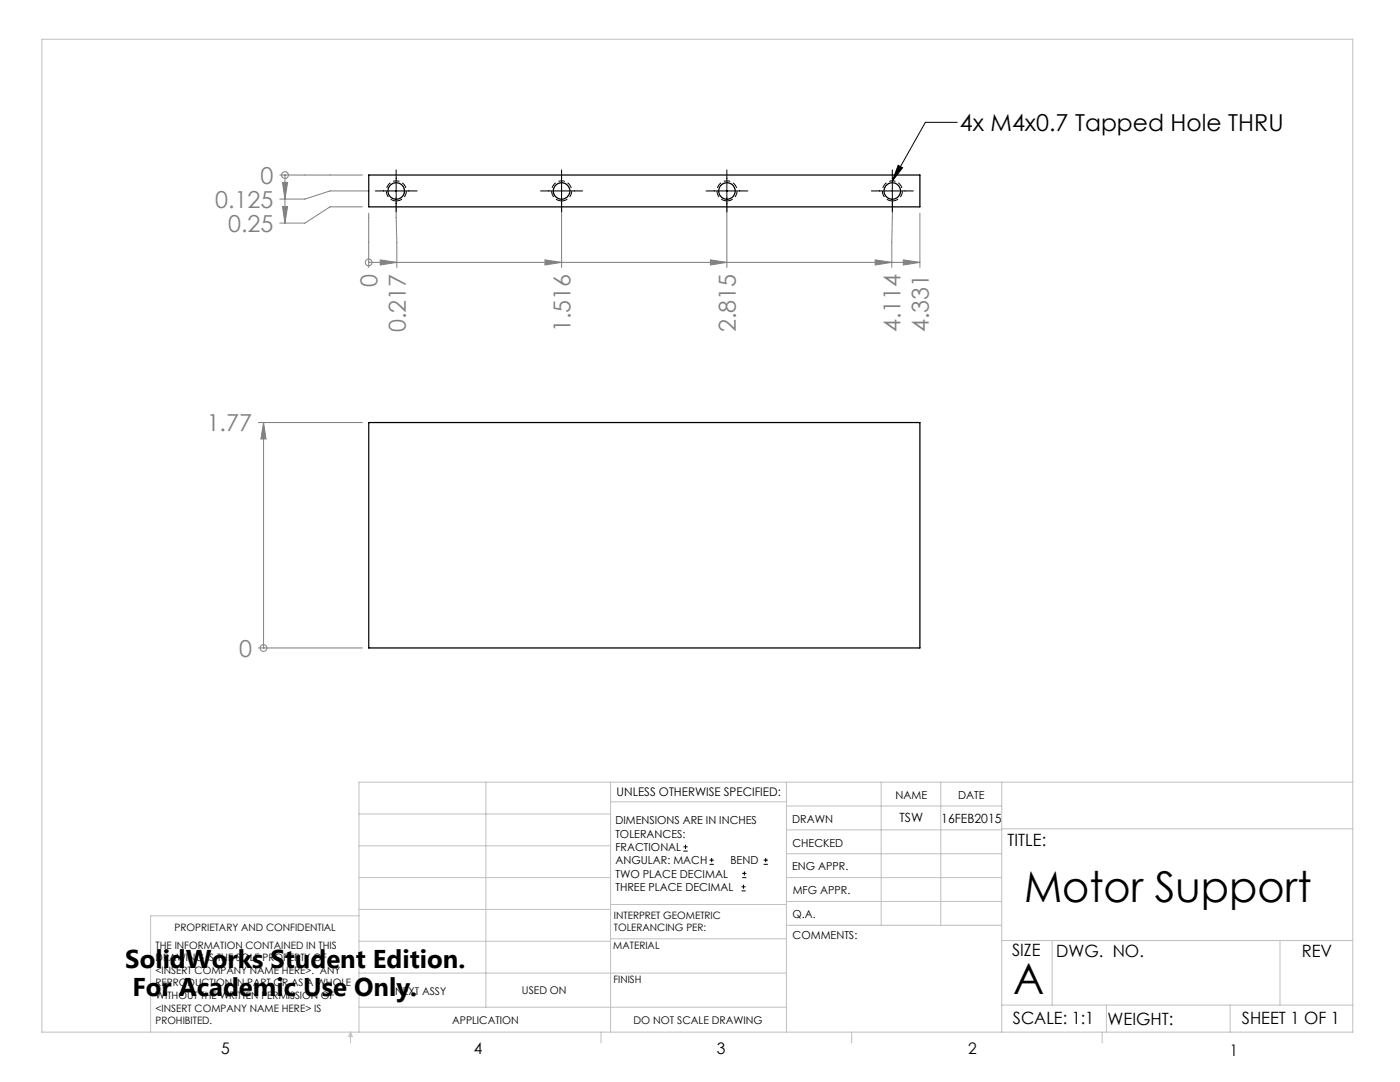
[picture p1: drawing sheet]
<svg xmlns="http://www.w3.org/2000/svg" width="279mm" height="216mm" viewBox="0 0 279 216" stroke-linecap="round" stroke-linejoin="round" font-family="sans-serif">
<g fill="none" stroke="#000" stroke-width=".2">
<path d="M74.9 38.1h8.4M79.1 33.9v8.4M107.9 38.1h8.4M112.1 33.9v8.4M140.9 38.1h8.4M145.1 33.9v8.4M173.9 38.1h8.4M178.1 33.9v8.4M179.2 33l.9 .5-2 2.6zM191 24.4h-6.3l-6.6 11.7M136.4 169.8h.8M136.4 169h.8"/>
<path d="M136.8 168.6v.8M141.6 172.5h.9M141.6 171.6h.9M142 171.2v.8M148 177.8h.8M148 177h.8M148.1 175.1h.8M148.1 174.3h.8M148.4 176.5v.8M148.6 173.9v.8M152.4 172.5h.8M152.4 171.6h.8"/>
<path d="M152.8 171.2v.8"/>
</g>
<g fill="none" stroke="#808080" stroke-width=".2">
<path d="M55.8 34.9h16.5M56.4 36.4h1l-.5 3.3zM56.9 34.9h.1M56.9 34.9v9.6M73.6 38.1h-7.7l-5 1.6h-5.1M79.1 39.4l.1 14M112.1 39.4v14M145.1 39.4v14M178.1 39.4l-.1 14M56.4 41.2h1l-.5 3.3zM72.3 41.3h-6.4l-5 3.2h-5.1M73.6 52.4h.1"/>
<path d="M73.6 42.5v10.9M73.6 52.4h110M75.9 51.9l3.3 .5-3.3 .5zM108.8 51.9l3.3 .5-3.3 .5zM141.8 51.9l3.3 .5-3.3 .5zM174.7 51.9l3.3 .5-3.3 .5zM180.3 51.9l3.3 .5-3.3 .5zM183.6 42.5v10.9M51.6 84.3h20.7M52.6 84.3v45M52.6 84.3l.5 3.3h-1zM51.6 129.3h20.7"/>
<path d="M52.6 129.3h.1"/>
<circle cx="56.9" cy="34.9" r=".68"/>
<circle cx="73.6" cy="52.4" r=".68"/>
<circle cx="52.6" cy="129.3" r=".68"/>
</g>
<path d="M79.1 40.1a2 2 0 0 1-1.8-3 2 2 0 0 1 3.5-.1 2 2 0 0 1-1.5 3.1h-.2M112.1 40.1a2 2 0 0 1-1.8-3 2 2 0 0 1 3.5-.1 2 2 0 0 1-1.5 3.1h-.2M145.1 40.1a2 2 0 0 1-1.8-3 2 2 0 0 1 3.5-.1 2 2 0 0 1-1.5 3.1h-.2M178.1 40.1a2 2 0 0 1-1.8-3 2 2 0 0 1 3.5-.1 2 2 0 0 1-1.5 3.1h-.2" fill="none" stroke="#000" stroke-width=".2" stroke-dasharray="1.3 .6" stroke-dashoffset=".1" stroke-linecap="butt"/>
<g fill="none" stroke="#c0c0c0" stroke-width=".2">
<path d="M8.4 7.8h261.6v198.2h-261.6zM97 156.1v44.9M121.8 156.1v49.9M121.8 160h35.2M157 156.1v49.9M175.9 156.1v28.5M187.7 156.1v28.5M199.9 156.1v49.9M270 156.1h-198.4v49.9M71.6 175.1h50.2M71.6 168.8h50.2M71.6 162.4h50.2"/>
<path d="M157 170.4h42.9M157 165.6h42.9M157 160.8h42.9M157 175.1h42.9M157 179.9h42.9M199.9 165.4h70.1M71.6 194.2h85.4M71.6 187.8h50.2M71.6 181.5h50.2M71.6 182.7h-41.5v23.3M121.8 187.3h35.2M121.8 180.5h35.2"/>
<path d="M157 184.6h42.9M199.9 187.7h70.1M210 187.7v12.9M255.4 187.7v12.9M70 206v2.1M70 206l.3 .8h-.7zM71.6 201h85.4M119.9 206v2.1M170 206v2.1M199.9 200.6h70.1M220 206v2.1M220.8 200.6v5.4"/>
<path d="M245.5 200.6v5.4"/>
</g>
<g fill="#808080">
<path d="M52.6 84.3l.5 3.3h-1z"/>
<path d="M56.4 36.4h1l-.5 3.3zM56.4 41.2h1l-.5 3.3z"/>
<path d="M75.9 51.9l3.3 .5-3.3 .5zM108.8 51.9l3.3 .5-3.3 .5zM141.8 51.9l3.3 .5-3.3 .5zM174.7 51.9l3.3 .5-3.3 .5zM180.3 51.9l3.3 .5-3.3 .5z"/>
</g>
<path d="M179.2 33l.9 .5-2 2.6z" fill="#000"/>
<g fill="none" stroke="#000" stroke-width=".25">
<path d="M73.6 34.9h110v6.4h-110zM73.6 84.3h110v45h-110z"/>
<circle cx="79.1" cy="38.1" r="1.65"/>
<circle cx="112.1" cy="38.1" r="1.65"/>
<circle cx="145.1" cy="38.1" r="1.64"/>
<circle cx="178.1" cy="38.1" r="1.65"/>
</g>
<g font-size="8.5">
<text x="204.4" y="179.9">Motor Support</text>
<text x="202.2" y="198.3">A</text>
</g>
<g font-size="5.1">
<text x="25" y="193.2">SolidWorks Student Edition.</text>
<text x="26.4" y="198.8">For Academic Use Only.</text>
</g>
<text font-size="4.7" x="191.6" y="26.1">4x M4x0.7 Tapped Hole THRU</text>
<g font-size="4.7" fill="#808080">
<text x="42.9" y="41.5">0.125</text>
<text x="52" y="36.7">0</text>
<text x="45.5" y="46.3">0.25</text>
<text x="75.4" y="57.2" transform="rotate(-90 75.4 57.2)">0</text>
<text x="81" y="66.3" transform="rotate(-90 81 66.3)">0.217</text>
<text x="113.9" y="66.3" transform="rotate(-90 113.9 66.3)">1.516</text>
<text x="146.9" y="66.3" transform="rotate(-90 146.9 66.3)">2.815</text>
<text x="179.7" y="66.3" transform="rotate(-90 179.7 66.3)">4.114</text>
<text x="185.4" y="66.3" transform="rotate(-90 185.4 66.3)">4.331</text>
<text x="41.2" y="86.1">1.77</text>
<text x="47.7" y="131.1">0</text>
</g>
<g font-size="3.4">
<text x="201.1" y="168.8">TITLE:</text>
<text x="202" y="190.8">SIZE</text>
<text x="210.8" y="190.9">DWG. NO.</text>
<text x="259.8" y="191">REV</text>
<text x="202.1" y="204.4">SCALE: 1:1</text>
<text x="221" y="204.5">WEIGHT:</text>
<text x="247.8" y="204.4">SHEET 1 OF 1</text>
</g>
<g font-size="3.2">
<text x="44.2" y="210.4">5</text>
<text x="94.6" y="210.3">4</text>
<text x="143.1" y="210.4">3</text>
<text x="193.2" y="210.3">2</text>
<text x="245.4" y="210.6">1</text>
</g>
<g font-size="2.5">
<text x="179.5" y="164.1">TSW</text>
<text x="187.9" y="164.2">16FEB2015</text>
</g>
<text font-size="2.4" x="123.1" y="158.9">UNLESS OTHERWISE SPECIFIED:</text>
<g font-size="2.2">
<text x="178.7" y="159.4">NAME</text>
<text x="191.2" y="159.4">DATE</text>
<text x="122.8" y="164.5">DIMENSIONS ARE IN INCHES</text>
<text x="122.8" y="167.1">TOLERANCES:</text>
<text x="158.1" y="164.2">DRAWN</text>
<text x="122.8" y="169.8">FRACTIONAL</text>
<text x="122.8" y="172.5">ANGULAR: MACH</text>
<text x="145.8" y="172.5">BEND</text>
<text x="158.1" y="173.7">ENG APPR.</text>
<text x="158.2" y="169.1">CHECKED</text>
<text x="122.8" y="175.1">TWO PLACE DECIMAL</text>
<text x="122.8" y="177.8">THREE PLACE DECIMAL</text>
<text x="158.2" y="178.4">MFG APPR.</text>
<text x="158.2" y="183.2">Q.A.</text>
<text x="158.2" y="187.4">COMMENTS:</text>
</g>
<g font-size="2.1">
<text x="78.8" y="198.5">NEXT ASSY</text>
<text x="104.2" y="198.4">USED ON</text>
<text x="90.2" y="204.3">APPLICATION</text>
<text x="126.4" y="204.3">DO NOT SCALE DRAWING</text>
</g>
<g font-size="2">
<text x="34.8" y="185.7">PROPRIETARY AND CONFIDENTIAL</text>
<text x="122.5" y="183.3">INTERPRET GEOMETRIC</text>
<text x="122.5" y="185.9">TOLERANCING PER:</text>
<text x="31.1" y="189.3">THE INFORMATION CONTAINED IN THIS</text>
<text x="31.1" y="191.8">DRAWING IS THE SOLE PROPERTY OF</text>
<text x="122.4" y="189.4">MATERIAL</text>
<text x="31.1" y="194.3">&lt;INSERT COMPANY NAME HERE&gt;. ANY</text>
<text x="31.1" y="196.8">REPRODUCTION IN PART OR AS A WHOLE</text>
<text x="122.4" y="196.2">FINISH</text>
<text x="31.1" y="199.4">WITHOUT THE WRITTEN PERMISSION OF</text>
<text x="31.1" y="201.9">&lt;INSERT COMPANY NAME HERE&gt; IS</text>
<text x="31.1" y="204.4">PROHIBITED.</text>
</g>
</svg>
